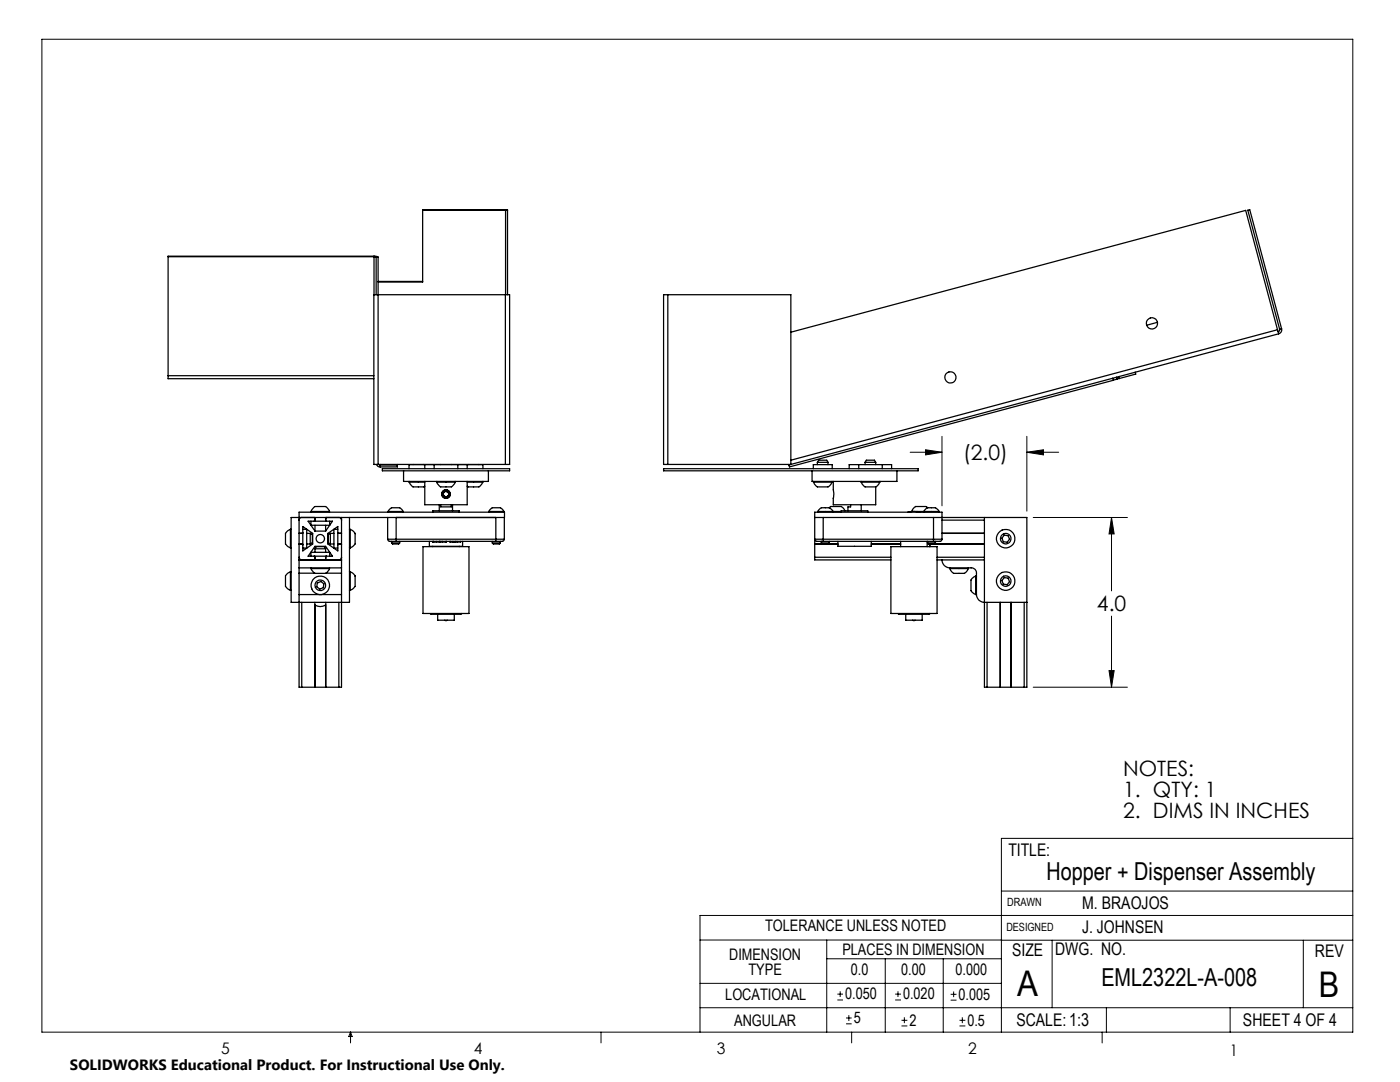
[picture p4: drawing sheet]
<svg xmlns="http://www.w3.org/2000/svg" width="279mm" height="216mm" viewBox="0 0 279 216" stroke-linecap="round" stroke-linejoin="round" font-family="sans-serif">
<g fill="none" stroke="#000" stroke-width=".2">
<path d="M8.4 7.8h261.6v198.2h-261.6zM181.6 90.2h6.4M184.7 89.7l3.3 .5-3.3 .6zM188 87.1v13.8M204.9 90.2l3.3-.5v1.1zM204.9 87.1v14.9M204.9 90.2h6.4M206.2 103.3h18.8M221.8 103.3l.6 3.2h-1.1zM221.8 103.3v14.6M206.2 137.1h18.8M221.3 133.8h1.1l-.6 3.3z"/>
<path d="M221.8 122.9v14.2M199.8 177.8h70.2M270 167.3h-70.2v38.7M139.7 187.6h60.2M139.7 196.2h60.1M165 187.6v18.4M165 191.3h34.8M167.1 199.5h1.1M167.1 198.4h1.1M167.7 197.8v1.1M176.7 191.3v14.7M178.6 199.5h1.2"/>
<path d="M178.6 198.4h1.2M179.2 197.8v1.1M188.2 191.3v14.7M189.7 199.6h1.2M189.7 198.4h1.2M190.3 197.8v1.2M199.8 187.6h70.2M210 187.6v13.5M260.1 187.6v13.5M270 182.7h-130.3v23.3M70 206v2.1M70 206l.3 .8h-.7z"/>
<path d="M119.9 206v2.1M139.7 201.1h130.3M168.8 204.3h1.2M168.8 203.1h1.2M169.4 202.6v1.1M170 206v2.1M179.9 204.7h1.2M179.9 203.6h1.2M180.5 203v1.2M191.5 204.7h1.2M191.5 203.6h1.2M192.1 203v1.2"/>
<path d="M220 206v2.1M220.8 201.1v4.9M245.5 201.1v4.9"/>
</g>
<path d="M184.7 89.7l3.3 .5-3.3 .6zM204.9 90.2l3.3-.5v1.1zM221.8 103.3l.6 3.2h-1.1zM221.3 133.8h1.1l-.6 3.3z" fill="#000"/>
<g fill="none" stroke="#000" stroke-width=".25">
<path d="M33.5 51.2h41.3l.3 .1M74.6 51.1l.9 .2M74.6 51.1v7.7M74.6 51.1h-41.1v23.9M75.1 51.3h.4M75.1 51.3v7.5M75.5 51.3v41.4M75.5 56.3h8.8v-14.5h17v17M75.5 56.2h8.8M84.3 41.9h17M100.9 42v50.7M133.3 58.8h-.9v33.9h.9"/>
<path d="M133.3 58.8h24.5v33.9M133.3 58.8v33.9M33.5 75v.6h41.1M33.5 75h41.1M222.1 75.5l.1 .4M222.2 75.9l-64.6 17.3-.2-.4M222.8 75.2l.2 .3M223 75.5v.2l-.8 .2M223 75.5h.4M223.3 75.1l.1 .4M226.6 74.3l.1 .3-3.3 .9M231 64.3l-2.2 .6"/>
<path d="M255 65.8l.1 .4M255 65.8l-6.4-23.8-90.8 24.3M255 65.8l-97.2 26M255.1 66.2l.1 .4M255.2 66.6l-97.4 26.1M255.4 65.7l-.1 .3-.2 .2M255.8 65.6a.82 .82 0 0 1-.6 1M255.8 65.6l-.4 .1M255.8 65.6l-6.4-23.8-.4 .1 6.4 23.8M75.1 92.7l.3 .4 .5 .1M75.5 92.7h-.9v-33.9h27.1v33.9h-.8M75.5 92.7h25.4"/>
<path d="M75.6 92.7l3.7 .1M75.9 92.7v.5M76.3 93.5h25.4v.4h-25.4zM79.3 92.7v.5h-3.4M80.5 93.9v2.2h17v-2.2M81.7 96.2l.2 .4a1.02 1.02 0 0 0 1.2 .6h1.5l.2-.2M81.7 96.2h3.1M81.7 96.1v.1M82.4 92.7h.1M84.6 92.7h.1M84.8 92.7h-3.2v.8M84.8 92.7h1.8"/>
<path d="M84.8 96.1v4.6h8.4v-4.6M84.8 92.7v.8M86.6 92.7v.8M86.6 92.7h4.8M87.2 96.2l.1 .3a1.22 1.22 0 0 0 1.4 .7h.7a1.24 1.24 0 0 0 1.4-1M87.2 96.2h3.6M87.2 96.1v.1M87.9 92.7h.1M88.4 98.4v.4l.1 .2M88.4 98.4l.1 .6M88.5 99l.6 .2M88.9 98l.6 .2"/>
<path d="M88.9 98h.3l.3 .2M88.9 98l-.5 .4M88.9 98l-.3 .1-.2 .3M89.5 98.2l.1 .2v.4M89.5 98.2l.1 .6M89.6 98.8l-.5 .4M90.1 92.7h.1M90.8 96.1v.1M91.4 92.7h1.8M91.4 92.7v.8M93.2 92.7h3.2v.8M93.2 96.2h3.1"/>
<path d="M93.2 92.7v.8M93.5 92.7h.1M95.6 92.7h.1M96.3 96.2l-.2 .4a1.02 1.02 0 0 1-1.2 .6h-1.4l-.3-.2M96.3 96.1v.1M132.4 93.5h50.8v.4h-50.8zM133.3 92.7h24.5M157.4 92.7v.1M157.8 92.7l-.4 .1M162.1 93.9v2.2h16.9v-2.2M162.3 93.5v-.8h3.8v.8M162.3 96.2l.2 .3a1.18 1.18 0 0 0 1.5 .7h.4a1.31 1.31 0 0 0 1.7-1"/>
<path d="M162.3 96.2h3.8M162.3 96.1v.1M163.1 92.3h2.1M163.1 92.3l.3-.5h1.6l.2 .5M163.1 92.3v.4M165.2 92.3v.4M166.1 96.1v.1M166.3 96.1l.1 2.3-.1 2.3h8.5v-3.5M171.4 92.7h-1.9v.8M171.4 92.7h4.7M171.4 92.7v.8M171.9 96.2l.1 .3a1.18 1.18 0 0 0 1.5 .7h1.3"/>
<path d="M171.9 96.2h3.7M171.9 96.1v.1M172.6 92.3h2.2M172.6 92.3l.3-.5h1.6l.3 .5M172.6 92.3v.4M174.8 92.3v.4M175.6 96.2l-.2 .4-.6 .6M175.6 96.1v.1M176.1 92.7h1.8v.8M176.1 92.7v.8M58 105.6l-.3 .2a1.28 1.28 0 0 0-.7 1.6v.3a1.35 1.35 0 0 0 1 1.6M58 114.1l-.3 .1a1.28 1.28 0 0 0-.7 1.6v.4a1.35 1.35 0 0 0 1 1.6"/>
<path d="M58 105.6v3.7M58 114.1v3.7M58 109.3h.1M58 105.6h.1M58 114.1h.1M58 117.8h.1M59.7 111.8v1.5M59.7 113.3v1.1M59.7 118.6v18.5h.5M59.7 111.2a.54 .54 0 0 0 .5 .5M59.7 106.4h.7M59.7 111.8h8.5"/>
<path d="M59.7 113.3h8.5M59.7 114.4v4.2M59.7 111.7h8.5M59.7 118.6h8.5M59.7 114.4h3.1M60.2 103.3a.49 .49 0 0 0-.5 .5M60.3 108.6l.1 .1M60.4 106.3l-.1 .1M60.4 105.6h.8v3.8h-.8M60.4 106.3v2.4M60.4 108.5l-.7 .1M60.4 106.3v-1.2l2 1.3v2.1l-2 1.4v-1.2"/>
<path d="M61.2 106.4h.7M61.2 108.5h.7M61.9 106.4v2.1M61.9 106.4l.4 .3v1.6l-.4 .2M62.1 104v.8h3.7v-.8M62.1 111v-.8h3.7v.8M62.1 113.5l.1 .2a1.2 1.2 0 0 0 1.5 .7h.4a1.31 1.31 0 0 0 1.7-.9M62.1 102.1l.1-.3a1.32 1.32 0 0 1 1.7-.7h.3a1.24 1.24 0 0 1 1.6 1M62.1 113.5h3.7M62.1 102.1h3.7M62.1 102.1v.1M62.1 113.3v.2"/>
<path d="M62.7 103.3h.1v.6l-.1 .1M62.7 111l.1 .1v.6M62.7 104h2.5M62.7 111h2.5M62.7 104h-1.2l1.4 2M62.7 111h-1.2l1.4-2h2.1l1.4 2h-1.2M62.9 109.5l.2-.4h1.6l.3 .4M62.9 109.5h2.1M62.9 103.3v.7M62.9 104.8v1.2M62.9 109.5v.7M62.9 111v.7"/>
<path d="M62.9 106h2.1M63.3 116.3l.7-.3 .6 .5-.1 .8-.7 .2-.6-.4zM65 103.3v.7M65 104.8v1.2M65 109.5v.7M65 111v.7M65.1 114.4h3.1M65.2 111l-.2 .1v.6M65.2 103.3h-.2v.6l.2 .1M65.2 104h1.2l-1.4 2M65.8 102.1v.1M65.8 113.3v.2"/>
<path d="M65.9 106.4l-.4 .3v1.6l.4 .2M65.9 106.4v2.1M65.9 106.4h.7M65.9 108.5h.7M67.4 106.3l.2 .1M67.4 105.6h-.8v3.8h.8M67.4 106.3v2.4M67.4 106.4h.8M67.4 108.5h.8M67.4 106.3v-1.2l-2 1.3v2.1l2 1.4v-1.2M67.6 108.6l-.2 .1M67.6 103.3a.49 .49 0 0 1 .6 .5"/>
<path d="M68.2 111.8v1.5M68.2 113.3v1.1M68.2 118.6v18.5h-.6M68.2 111.2a.54 .54 0 0 1-.6 .5M68.2 103.3v8.5M68.2 114.4v4.2M69.7 109.3h.2M69.7 105.6h.2M69.7 114.1h.2M69.7 117.8h.2M69.7 103.3v16.9h-11.6v-16.9h42.6v-1.1h-41v9.6M69.9 105.6l.3 .2a1.28 1.28 0 0 1 .7 1.6v.3a1.35 1.35 0 0 1-1 1.6"/>
<path d="M69.9 114.1l.3 .1a1.28 1.28 0 0 1 .7 1.6v.4a1.35 1.35 0 0 1-1 1.6M69.9 105.6v3.7M69.9 114.1v3.7M77.4 107.6h1.7M77.4 107.6l.2 .4h1.5M77.4 103.3v4.3M77.4 102.1l.2-.4a1.12 1.12 0 0 1 1.4-.4 1.25 1.25 0 0 1 1.5 .8M77.4 102.1h3.1M77.4 102.1v.1M78.1 108.3l.3 .2h1.2l.2-.2M78.1 108.3h1.7M78.1 108v.3"/>
<path d="M79.1 107.6v.4M79.1 108h19.9M79.1 107.6h19.9M79.1 103.3v4.3M79.8 108v.3M80.5 102.1v.1M84.4 109.1h9.2v13.3h-9.2zM85.7 108v1h6.6v-1M86.3 108v.2h1.6v-.2M86.4 102.2v-.3h5.3v.3M86.4 109v.1M86.5 108v.2"/>
<path d="M87.1 108v.2M87.7 100.7v1.2M87.7 108.2h.1M87.7 108v.2M87.9 100.7v.4h2.2v-.4M88.2 108v.2h.9v-.2M88.3 108v.2M88.9 108v.2M89.1 108v.2M89.8 108v.2h1.2v-.2M89.9 108v.2M90.3 100.7v1.2"/>
<path d="M90.4 108v.2M90.8 108v.2M91.2 108v.2h.7v-.2M91.7 109v.1M97.5 102.1l.3-.4a1.12 1.12 0 0 1 1.3-.4 1.25 1.25 0 0 1 1.5 .8M97.5 102.1h3.1M97.5 102.1v.1M98.2 108.3l.3 .2h1.2l.2-.2M98.2 108.3h1.7M98.2 108v.3M99 107.6v.4M99 107.6h1.6"/>
<path d="M99 103.3v4.3M99.9 108v.3M100.6 102.1v.1M100.6 107.6l-.2 .4h-1.4M100.6 103.3v4.3M162.6 103.3h42.3v33.8h-.5M162.6 111.2v.5h15.2M162.6 108.5h4.6M162.6 111.2h15.2M163.2 102.1l.2-.4a1.12 1.12 0 0 1 1.3-.4 1.32 1.32 0 0 1 1.6 .8M163.2 102.1h3.1M163.2 102.1v.1"/>
<path d="M163.9 108v.2M163.9 108.3h1.6M163.9 108.3l.2 .2h1.2l.2-.2M163.9 108v.3M164.3 107.6v.4M164.3 107.6h-1.7l.4 .4h1.3M164.3 108h22M164.3 107.6h22M164.3 103.3v4.3M165.5 101.3v-.1a2.52 2.52 0 0 1 1.8-.1 1.12 1.12 0 0 1 1.3 .8M165.5 108v.3M166.3 102.1h1.6"/>
<path d="M166.3 102.1v.1M167.2 108v1h6.7v-1M167.9 102.2v-.3h5.3v.3M169.8 100.7v.4h-.6v.8M171.9 100.7v1.2M173.9 108.5h5.8M177.8 109.1h9.2v13.3h-9.2zM179.7 108v1.1M181.2 102.2a4.4 4.4 0 0 1 2.4 0M182.9 102.1h1.5M184.4 102.1l.2-.4a1.12 1.12 0 0 1 1.3-.4 1.32 1.32 0 0 1 1.5 .8M184.4 102.1h3"/>
<path d="M184.4 102.1v.1M185 108v1.1M185.1 108.3h1.6M185.1 108.3l.2 .2h1.2l.2-.2M185.1 108v.3M185.2 101.3l-.4-.2h-.5a2.52 2.52 0 0 0-1.8 .1l-.6 .9M186.3 107.6v.4M186.3 107.6h1.7M186.3 103.3v4.3M186.7 108v.3M187 111.7h9.5M187 111.2h9.5"/>
<path d="M187.4 102.1v.1M188 111.7a1.62 1.62 0 0 0 1.5 1.6M188 107.6l-.3 .4h-1.4M188 106.4h8.5M188 107.6v-5.4h-25.4v9M188 103.8h8.5M189.5 113.5l.3 .4a1.07 1.07 0 0 0 1.2 .5h.8a1.24 1.24 0 0 0 1.5-.9M189.5 113.3h4.3a.98 .98 0 0 1 1.1 1.1v4.2M189.5 113.5h3.8M189.5 113.3v.2M193.3 113.3v.2M194.7 114.9l-.2 .2a1.26 1.26 0 0 0-.7 1.6v.4a1.25 1.25 0 0 0 .9 1.5"/>
<path d="M194.7 114.9v3.7M194.7 118.6h.2M194.7 114.9h.2M194.9 118.6a1.57 1.57 0 0 0 1.5 1.6h8.5M196.5 103.3v33.8h.5M196.5 108.5h-10.9v.6M200.4 106.8l.8 .1 .3 .7-.5 .6-.8-.1-.2-.7zM200.4 115.3l.8 .1 .3 .7-.5 .6-.8-.1-.2-.7zM60.2 137.1h7.4M60.2 120.2v16.9M62.8 120.2v16.9M62.9 137.1v-16.4a1.76 1.76 0 0 0 2.1 0v16.4"/>
<path d="M65 120.2v16.9M67.6 120.2v16.9M85.8 122.4l.2 .2h6l.2-.2M87.3 122.6v1.2h3.4v-1.2M88.7 123.8h.6M179.2 122.4l.2 .2h6.1l.1-.2M180.8 122.6v1.2h3.2v-1.2M182.1 123.8h.6M197 137.1h7.4M197 120.2v16.9M199.6 120.2v16.9M201.8 120.2v16.9"/>
<path d="M204.4 120.2v16.9"/>
<circle cx="189.7" cy="75.3" r="1.12"/>
<circle cx="229.9" cy="64.5" r="1.13"/>
<circle cx="89" cy="98.6" r=".54"/>
<circle cx="89" cy="98.6" r=".85"/>
<circle cx="89" cy="98.6" r=".84"/>
<circle cx="63.9" cy="116.8" r="1.06"/>
<circle cx="63.9" cy="107.5" r=".84"/>
<circle cx="63.9" cy="116.8" r="1.85"/>
<circle cx="200.7" cy="107.5" r="1.85"/>
<circle cx="200.7" cy="115.9" r="1.85"/>
<circle cx="200.7" cy="107.5" r="1.05"/>
<circle cx="200.7" cy="115.9" r="1.05"/>
</g>
<g font-size="7.1">
<text x="203" y="198.7">A</text>
<text x="263.2" y="198.9">B</text>
</g>
<g font-size="4.9">
<text x="208.8" y="175.7">Hopper + Dispenser Assembly</text>
<text x="219.8" y="196.7">EML2322L-A-008</text>
</g>
<g font-size="4.2">
<text x="192.2" y="91.8">(2.0)</text>
<text x="218.9" y="122">4.0</text>
<text x="224.2" y="154.8">NOTES:</text>
<text x="224.2" y="158.9">1. QTY: 1</text>
<text x="224.2" y="163.1">2. DIMS IN INCHES</text>
</g>
<g font-size="3.5">
<text x="201.2" y="170.7">TITLE:</text>
<text x="216" y="181.4">M. BRAOJOS</text>
<text x="202" y="190.7">SIZE</text>
<text x="210.6" y="190.6">DWG. NO.</text>
<text x="216" y="186.2">J. JOHNSEN</text>
<text x="262.4" y="190.9">REV</text>
<text x="202.9" y="204.6">SCALE:1:3</text>
<text x="248.1" y="204.6">SHEET 4 OF 4</text>
</g>
<g font-size="3.2">
<text x="152.7" y="185.7">TOLERANCE UNLESS NOTED</text>
<text x="145.5" y="191.5">DIMENSION</text>
<text x="168.1" y="190.5">PLACES IN DIMENSION</text>
<text x="149.4" y="194.6">TYPE</text>
<text x="169.8" y="194.6">0.0</text>
<text x="179.8" y="194.6">0.00</text>
<text x="190.7" y="194.6">0.000</text>
<text x="144.7" y="199.6">LOCATIONAL</text>
<text x="168.7" y="199.4">0.050</text>
<text x="180.2" y="199.4">0.020</text>
<text x="191.3" y="199.5">0.005</text>
<text x="146.5" y="204.6">ANGULAR</text>
<text x="170.4" y="204.2">5</text>
<text x="181.5" y="204.6">2</text>
<text x="193.1" y="204.6">0.5</text>
<text x="44.2" y="210.4">5</text>
<text x="94.6" y="210.3">4</text>
<text x="143.1" y="210.4">3</text>
<text x="193.2" y="210.3">2</text>
<text x="245.4" y="210.6">1</text>
</g>
<text font-size="3" x="14" y="213.5">SOLIDWORKS Educational Product. For Instructional Use Only.</text>
<g font-size="2.3">
<text x="200.8" y="185.7">DESIGNED</text>
<text x="201" y="180.9">DRAWN</text>
</g>
</svg>
